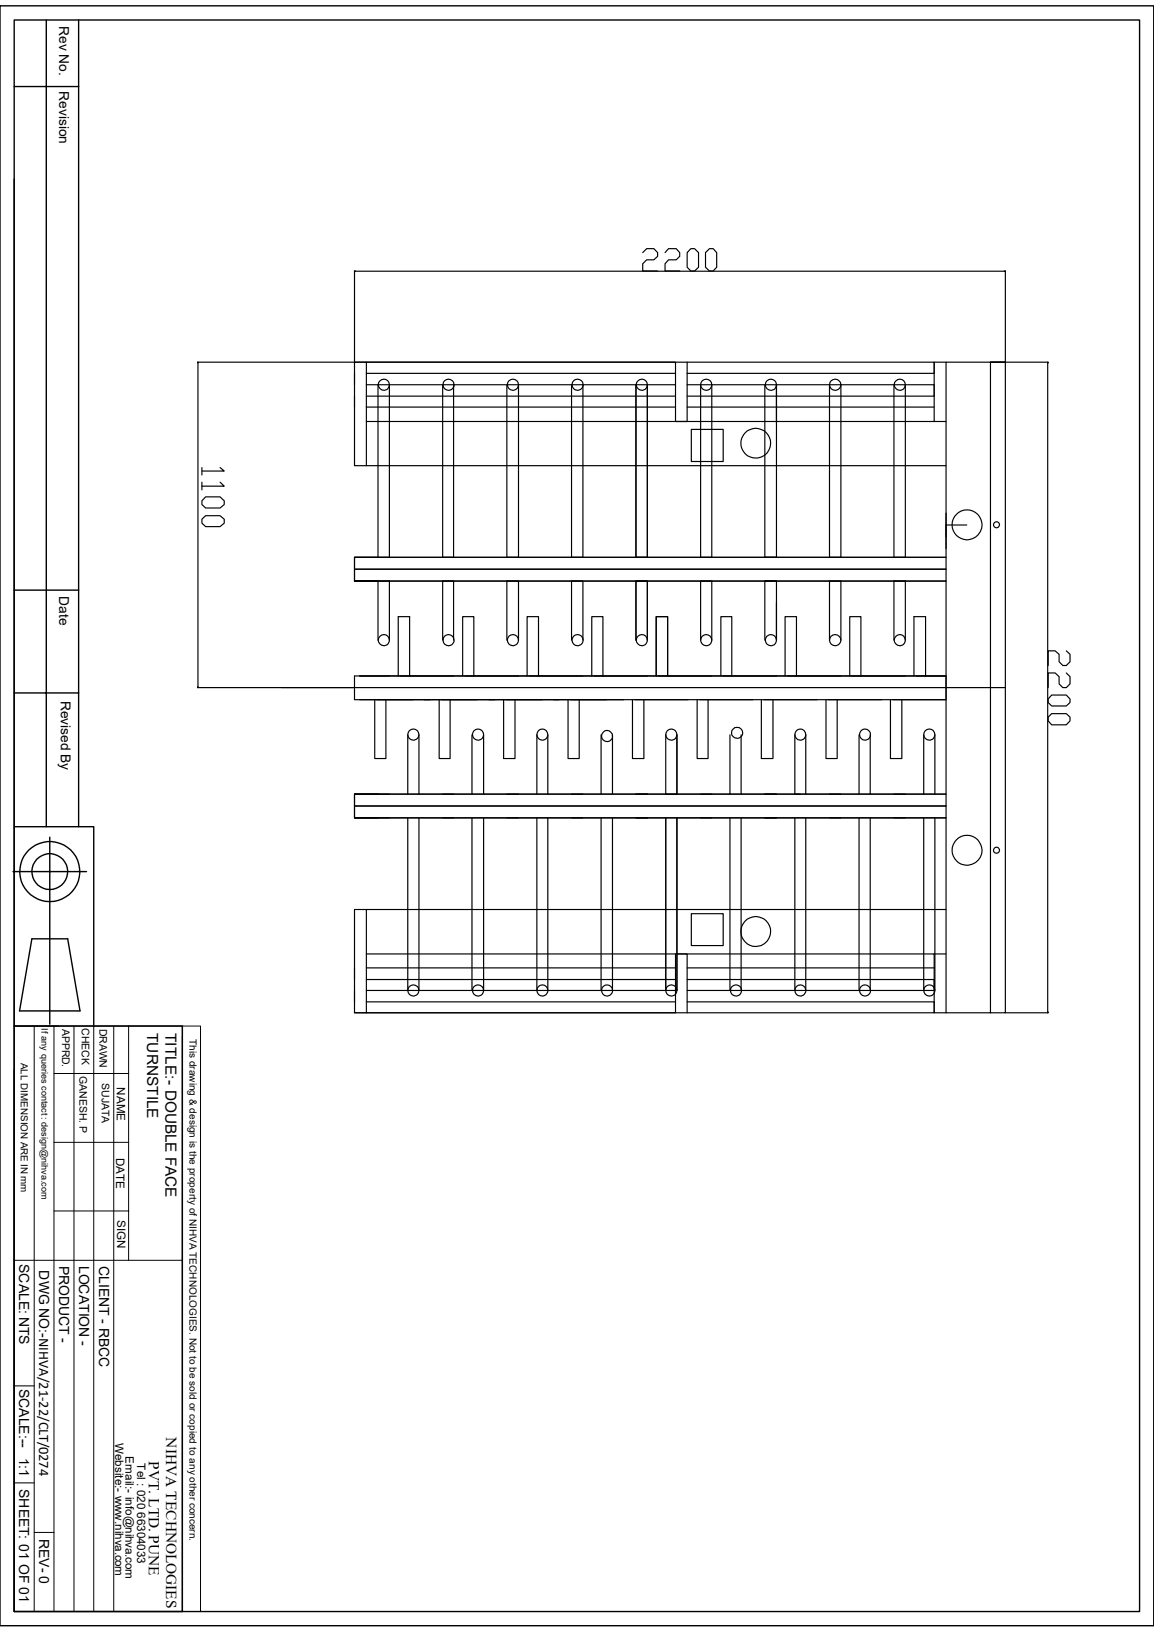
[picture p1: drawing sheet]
<svg xmlns="http://www.w3.org/2000/svg" width="210mm" height="297mm" viewBox="0 0 210 297" stroke-linecap="round" stroke-linejoin="round" font-family="sans-serif">
<g fill="none" stroke="#000" stroke-width=".25">
<path d="M0 1.1h210v294.8h-210zM2.6 3.6h204.8v289.7h-204.8zM2.6 15.7h11.7M8.4 3.6v146.9M14.3 3.6v146.9M2.6 32.6v117.9h14.5v36.2M64.5 49.4l.1-.1zM182.8 49.3l.2 .1zM36 65.9l.1 .1zM190.7 65.9l.1 .1zM2.6 107.4h11.7M2.6 126.1h11.7"/>
<path d="M36 125v.1zM2.4 158.6h13.3M2.6 150.5v36.2M9.1 152.4v34M5.8 170.9h6.5l2.3 13.1h-11zM2.6 186.7h30.6v106.6h-30.6zM2.6 194.8v98.5M190.7 184.2v.1z"/>
<circle cx="9.1" cy="158.6" r="5.5"/>
<circle cx="9.1" cy="158.6" r="3.3"/>
</g>
<g fill="none" stroke="#000" stroke-width=".18">
<path d="M2.6 186.7h30.6M6.2 186.7v106.6M9.8 195.4h13.6M9.8 186.7v106.6M13.5 186.7v106.6M17.1 186.7v106.6M20.7 186.7v106.6M23.4 186.7v42.7M33.2 186.7h3.3v106.6h-3.3zM33.2 188.6v104.7M9.8 207.9h13.6M2.6 229.4h30.6"/>
<path d="M9.8 220.4h13.6M2.6 252.2h3.6M2.6 269.9h3.6M6.2 278.9h3.6"/>
</g>
<g fill="none" stroke="#000" stroke-width=".21">
<path d="M64.5 49.3v16.6h2.2v18.9M64.6 49.4h118.2M117 46l.7-.7h1.3l.7 .7v.7l-.7 .6h-1.3l-.7 .7v1.3h2.7M121 46l.7-.7h1.4l.6 .7v.7l-.6 .6h-1.4l-.7 .7v1.3h2.7M125.7 45.3h.7l.7 .7v2.6l-.7 .7h-.7l-.6-.7v-2.6zM128.4 46l.7-.7h.7l.6 .7v2.6l-.6 .7h-.7l-.7-.7zM183 49.3v16.6M35.9 65.9h28.6M36 66v59M64.5 67.9v2.1M64.5 72.1v2M66.7 65.9h56.2v10.8h2.2v-10.8"/>
<path d="M66.7 67.9h56.2M66.7 70h56.2M66.7 72.1h56.2M66.7 74.1h56.2M68.8 70v31.4M70.9 70v31.4h-2.1M80.6 70v31.4h1.9v-31.4M92.2 70v31.4h2.2v-31.4M104 70v31.4h2.1v-31.4M115.7 70v31.4h2.1v-31.4M125.1 67.9h44.9v-2h-105.5v18.9h107.7M125.1 70h44.9v2.1h-44.9"/>
<path d="M125.1 74.1h44.9M125.8 78.1h5.8v5.9h-5.8zM127.5 70v31.4h2v-31.4M139.2 70v31.4h2.1M141.3 76.9v-6.9v31.4h-2.1M151 70v31.4h2v-31.4M162.7 70v31.4h2.1v-31.4M170 76.7h2.2M172.2 65.9h-2.2v10.8h-103.3M183 65.9h7.8M183 65.9h-2.7v118.4h2.7v-118.4h-10.8v118.4h8.1M190.7 66v118.2"/>
<path d="M36.7 85.1v1.3M36.7 87.8v1.4M36.7 94.5l.7-.6h2.6l.8 .6v.7l-.8 .6h-2.6l-.7-.6zM37.4 90.4h2.6l.8 .7v.7l-.8 .7h-2.6l-.7-.7v-.7zM40 85.1l.8 .6h-4.1M40 87.8l.8 .7h-4.1M172.2 93.4v4.3M175.9 95.5h-3.7v4.4M64.5 101.4v4.3h107.7h-107.7h4.3M64.5 103.6h107.7M68.8 101.4h-4.3h107.7h-107.7v4.3M68.8 105.7h2.1v10.8"/>
<path d="M68.8 105.7v10.8M80.6 116.5v-10.8h1.9v10.8M92.2 116.5v-10.8h2.2v10.8M104 116.5v-10.8h2.1v10.8M115.7 116.5v-10.8h2.1v10.8M127.5 116.5v-10.8h2v10.8M139.2 105.7h2.1v10.8v-6.8M141.3 105.7h-2.1v10.8M151 116.5v-10.8h2v10.8M162.7 116.5v-10.8h2.1v10.8M194.1 118.4l.6 .7v1.3l-.6 .7h-.7l-.7-.7v-1.3l-.7-.7h-1.2v2.7M35.9 125.1h28.6"/>
<path d="M51.2 125.1h121v2.2h-9.7M65.4 127.3h48.1M65.4 123h106.8M68.2 127.3v10.7h2v-10.7M72.5 123v-10.8h2v10.8M74.2 133.7v10.8M76.2 133.7v10.8M79.9 127.3v10.7h2v-10.7M84.2 123v-10.8h2v10.8M85.9 133.7v10.8M88 133.7v10.8M91.7 127.3v10.7h2v-10.7"/>
<path d="M95.9 123v-10.8h2.1v10.8M97.7 133.7v10.8M99.7 133.7v10.8M103.4 127.3v10.7h2v-10.7M107.7 123v-10.8h2v10.8M109.4 133.7v10.8M111.5 133.7v10.8M115.1 127.3v10.7h2.1v-10.7M115.5 127.3h9.7M119.4 123v-10.8h2.1v10.8M121.2 133.7v10.8h2v-10.8M126.9 127.3v10.7h2v-10.7"/>
<path d="M127.3 127.3h9.7M131.2 123v-10.8h2v10.8M132.8 133.7v10.8M134.9 133.7v10.8M138.6 127.3v10.7h2.1v-10.7M139 127.3h9.7M142.9 123v-10.8h2v10.8M144.7 133.7v10.8h.9M146.6 133.7v10.8M150.3 127.3v10.7h2.1v-10.7M150.7 127.3h9.7M154.6 123v-10.8h2.1v10.8"/>
<path d="M156.3 133.7v10.8M158.4 133.7v10.8M162.1 127.3v10.7h2v-10.7M166.3 123v-10.8h2.1v10.8M168.1 133.7v10.8M170.1 133.7v10.8M183 125.1h-10.8v-2.1h-107.7v4.3h107.7M190.8 130.5l.6-.6h2.7l.6 .6v.7l-.6 .7h-2.7l-.6-.7zM191.4 126.5h2.7l.6 .7v.6l-.6 .7h-2.7l-.6-.7v-.6zM194.1 122.5l.6 .6v1.4l-.6 .6h-.7l-.7-.6v-1.4l-.7-.6h-1.2v2.6M64.5 144.5v4.3h107.7h-107.7h6.4M64.5 146.7h107.7"/>
<path d="M70.9 144.5h-6.4h107.7h-107.7v4.3M74.2 148.8v31.5M76.2 148.8v31.5M80.6 144.5h1.9M80.6 148.8h1.9M85.9 148.8v31.5M88 148.8v31.5M92.2 144.5h2.2M92.2 148.8h2.2M97.7 148.8v31.5M99.7 148.8v31.5M104 144.5h2.1"/>
<path d="M104 148.8h2.1M109.4 148.8v31.5M111.5 148.8v31.5M115.7 144.5h2.1M115.7 148.8h2.1M121.2 148.8v31.5M123.2 148.8v31.5M127.5 144.5h2M127.5 148.8h2M132.8 148.8v31.5M134.9 148.8v31.5M139.2 144.5h2.1"/>
<path d="M139.2 148.8h2.1M144.7 148.8v31.5M146.6 148.8v31.5M151 144.5h2M151 148.8h2M156.3 148.8v31.5M158.4 148.8v31.5M162.7 144.5h2.1M162.7 148.8h2.1M168.1 148.8v31.5M170.1 148.8v31.5M64.5 176.1v2.2"/>
<path d="M66.7 173.6h103.3v10.7h2.2M66.7 165.5v18.8h-2.2M66.7 178.3h56.2M66.7 176.1h56.2M125.1 178.3h44.9v2h-44.9M125.1 176.1h44.9M125.8 166.3h5.8v5.8h-5.8zM170 173.6h2.2M172.2 165.5h-107.7v18.8h105.5v-2h-44.9M64.5 180.3v2M66.7 184.3h56.2v-10.7h2.2v10.7M66.7 182.3h56.2"/>
<path d="M66.7 180.3h56.2M183 184.3h7.8"/>
<circle cx="69.9" cy="70" r="1"/>
<circle cx="81.6" cy="70" r="1.02"/>
<circle cx="93.3" cy="70" r="1.02"/>
<circle cx="105.1" cy="70" r="1.02"/>
<circle cx="116.8" cy="70" r="1"/>
<circle cx="128.5" cy="70" r="1.02"/>
<circle cx="140.3" cy="70" r="1.02"/>
<circle cx="152" cy="70" r="1.03"/>
<circle cx="163.8" cy="70" r="1"/>
<circle cx="137.5" cy="80.7" r="2.7"/>
<circle cx="176" cy="95.5" r="2.73"/>
<circle cx="181.4" cy="95.5" r=".55"/>
<circle cx="69.9" cy="116.5" r="1"/>
<circle cx="81.6" cy="116.5" r="1.02"/>
<circle cx="93.3" cy="116.5" r="1.02"/>
<circle cx="105.1" cy="116.5" r="1.02"/>
<circle cx="116.8" cy="116.5" r="1"/>
<circle cx="128.5" cy="116.5" r="1.02"/>
<circle cx="140.3" cy="116.5" r="1.02"/>
<circle cx="152" cy="116.5" r="1.03"/>
<circle cx="163.8" cy="116.5" r="1"/>
<circle cx="75.2" cy="133.7" r="1.02"/>
<circle cx="87" cy="133.7" r="1.02"/>
<circle cx="98.7" cy="133.7" r="1"/>
<circle cx="110.5" cy="134" r=".99"/>
<circle cx="122.2" cy="133.7" r="1.02"/>
<circle cx="134.2" cy="133.4" r="1"/>
<circle cx="145.6" cy="133.7" r="1"/>
<circle cx="157.4" cy="133.7" r="1"/>
<circle cx="169.1" cy="133.7" r="1.02"/>
<circle cx="176" cy="154.7" r="2.74"/>
<circle cx="181.3" cy="154.7" r=".56"/>
<circle cx="137.5" cy="169.5" r="2.7"/>
<circle cx="75.2" cy="180.3" r="1.02"/>
<circle cx="87" cy="180.3" r="1.02"/>
<circle cx="98.7" cy="180.3" r="1"/>
<circle cx="110.5" cy="180.3" r="1"/>
<circle cx="122.2" cy="180.3" r="1.02"/>
<circle cx="133.9" cy="180.3" r="1.02"/>
<circle cx="145.6" cy="180.3" r="1"/>
<circle cx="157.4" cy="180.3" r="1"/>
<circle cx="169.1" cy="180.3" r="1.02"/>
</g>
<path d="M64.5 49.4l.1-.1zM182.8 49.3l.2 .1zM36 65.9l.1 .1zM190.7 65.9l.1 .1zM36 125v.1zM190.7 184.2v.1z" fill="#000"/>
<g font-size="2.8">
<text x="26.8" y="188" transform="rotate(90 26.8 188)">TURNSTILE</text>
<text x="30.1" y="188" transform="rotate(90 30.1 188)">TITLE:- DOUBLE FACE</text>
<text x="30.3" y="261.6" transform="rotate(90 30.3 261.6)">NIHVA TECHNOLOGIES</text>
<text x="27.1" y="265.9" transform="rotate(90 27.1 265.9)">PVT. LTD. PUNE</text>
</g>
<g font-size="2.5">
<text x="10.8" y="4.7" transform="rotate(90 10.8 4.7)">Rev No.</text>
<text x="10.8" y="16.6" transform="rotate(90 10.8 16.6)">Revision</text>
<text x="10.8" y="108.5" transform="rotate(90 10.8 108.5)">Date</text>
<text x="11" y="127.5" transform="rotate(90 11 127.5)">Revised By</text>
<text x="3.5" y="230" transform="rotate(90 3.5 230)">SCALE: NTS</text>
<text x="7.1" y="231.2" transform="rotate(90 7.1 231.2)">DWG NO:-NIHVA/21-22/CLT/0274</text>
<text x="10.8" y="230.3" transform="rotate(90 10.8 230.3)">PRODUCT -</text>
<text x="14.4" y="230.3" transform="rotate(90 14.4 230.3)">LOCATION -</text>
<text x="18" y="230.4" transform="rotate(90 18 230.4)">CLIENT - RBCC</text>
<text x="3.5" y="252.7" transform="rotate(90 3.5 252.7)">SCALE:--</text>
<text x="3.5" y="265.3" transform="rotate(90 3.5 265.3)">1:1</text>
<text x="3.5" y="271" transform="rotate(90 3.5 271)">SHEET: 01 OF 01</text>
<text x="7.2" y="280" transform="rotate(90 7.2 280)">REV- 0</text>
</g>
<g font-size="2.1">
<text x="21.3" y="197.9" transform="rotate(90 21.3 197.9)">NAME</text>
<text x="21.1" y="210.7" transform="rotate(90 21.1 210.7)">DATE</text>
<text x="21.3" y="222.1" transform="rotate(90 21.3 222.1)">SIGN</text>
<text x="21" y="262.6" transform="rotate(90 21 262.6)">Website:- www.nihva.com</text>
<text x="22.9" y="265" transform="rotate(90 22.9 265)">Email:- info@nihva.com</text>
<text x="25" y="266.3" transform="rotate(90 25 266.3)">Tel : 020 66304033</text>
</g>
<g font-size="1.9">
<text x="11.3" y="187.2" transform="rotate(90 11.3 187.2)">APPRD.</text>
<text x="14.9" y="187.1" transform="rotate(90 14.9 187.1)">CHECK</text>
<text x="18.1" y="187.2" transform="rotate(90 18.1 187.2)">DRAWN</text>
<text x="14.5" y="195.8" transform="rotate(90 14.5 195.8)">GANESH. P</text>
<text x="18.5" y="197.1" transform="rotate(90 18.5 197.1)">SUJATA</text>
</g>
<g font-size="1.8">
<text x="34.5" y="189.1" transform="rotate(90 34.5 189.1)">This drawing &amp; design is the property of NIHVA TECHNOLOGIES. Not to be sold or copied to any other concern.</text>
<text x="3.8" y="193.4" transform="rotate(90 3.8 193.4)">ALL DIMENSION ARE IN mm</text>
</g>
<text font-size="1.7" x="7.5" y="187.2" transform="rotate(90 7.5 187.2)">If any queries contact : design@nihva.com</text>
</svg>
